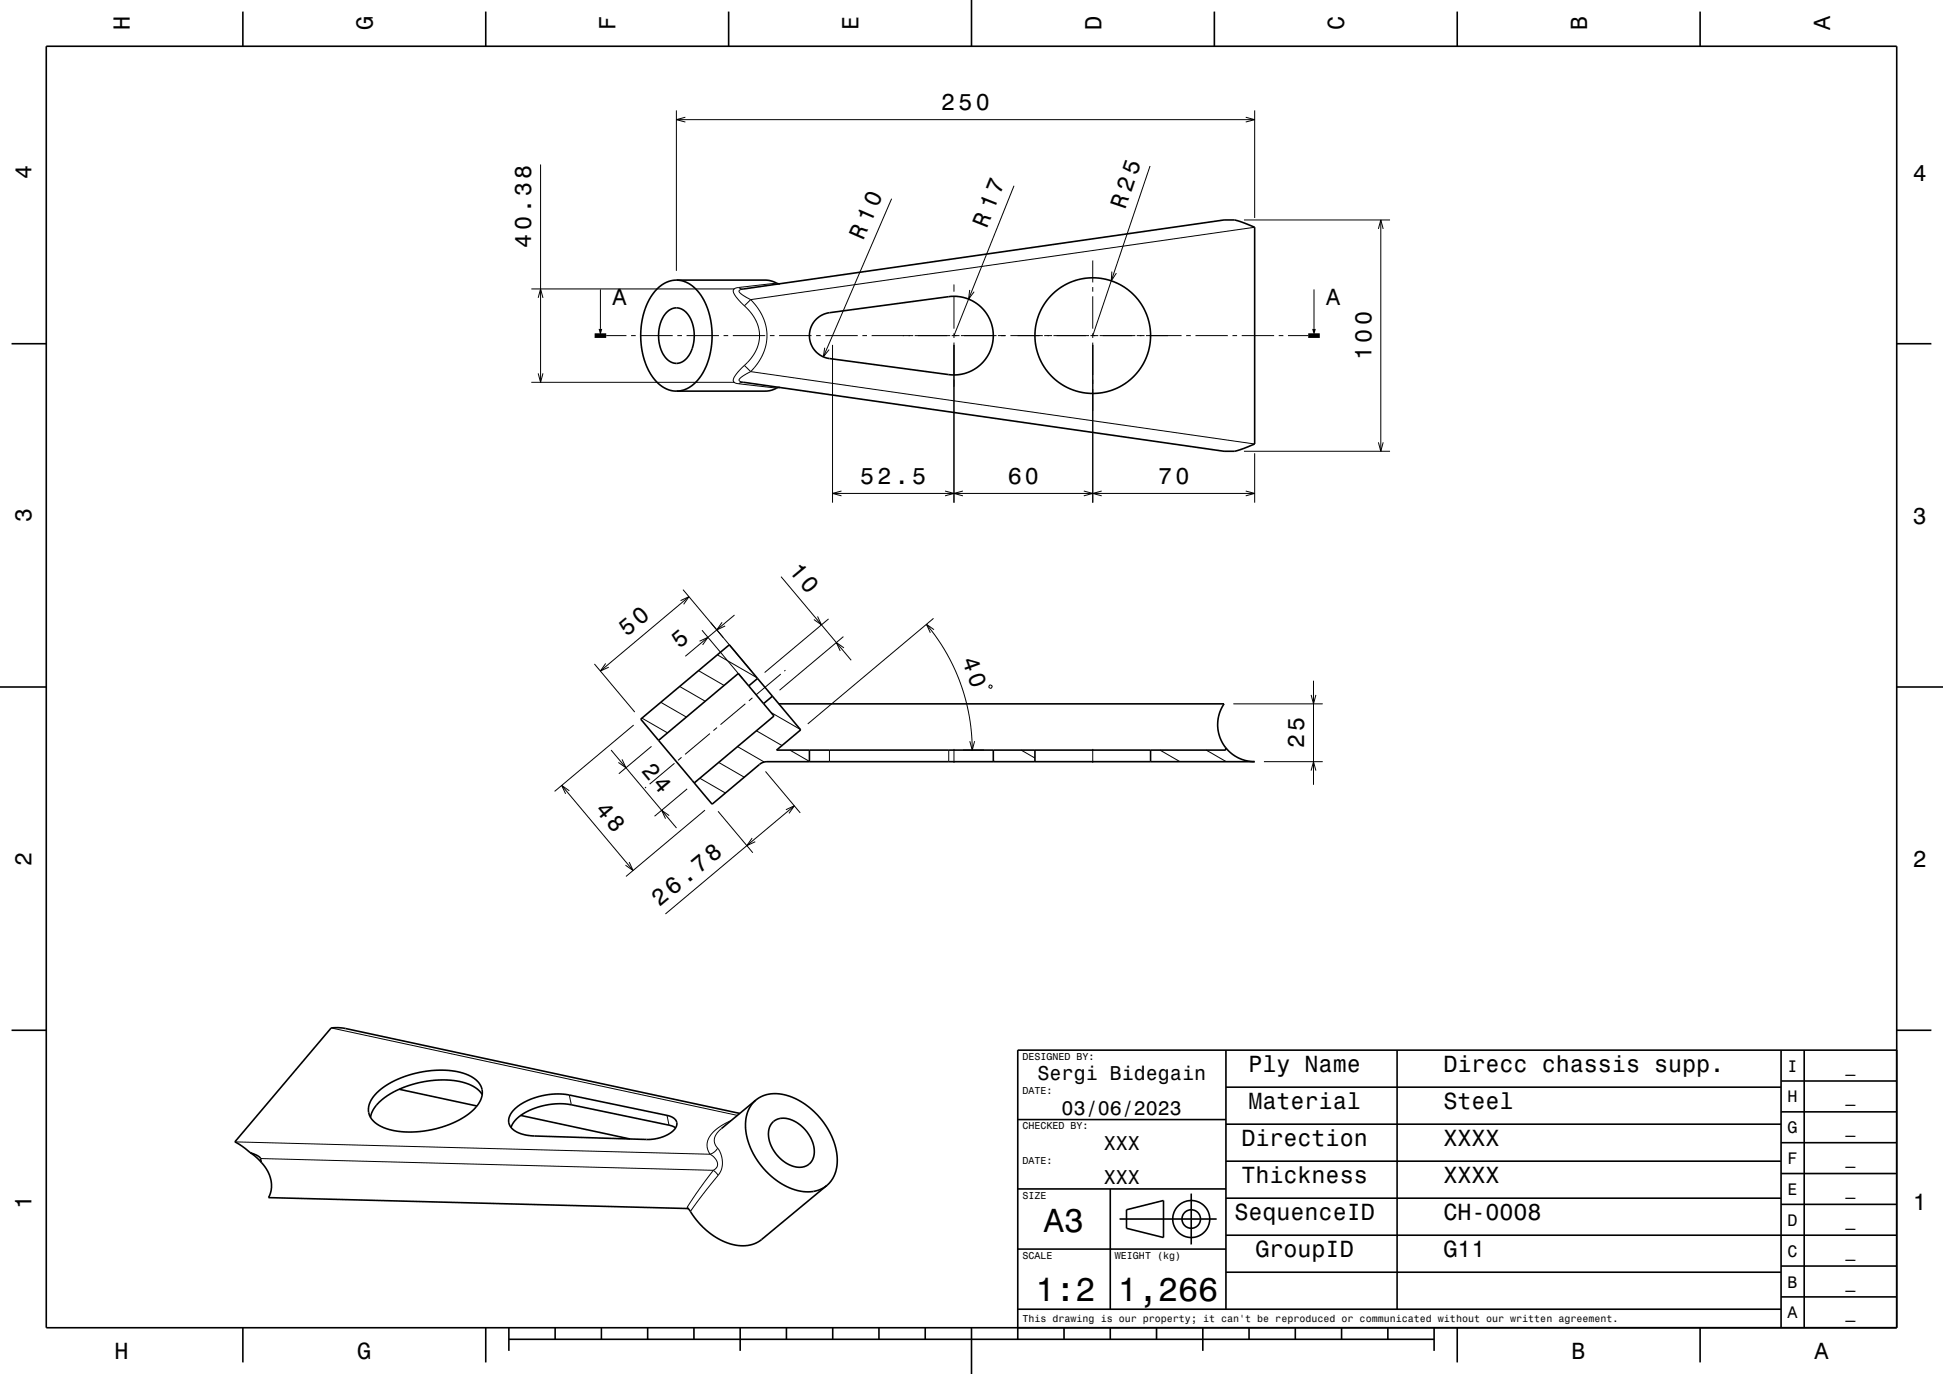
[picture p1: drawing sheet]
<svg xmlns="http://www.w3.org/2000/svg" width="420mm" height="297mm" viewBox="0 0 420 297" stroke-linecap="round" stroke-linejoin="round" font-family="sans-serif">
<g fill="none" stroke="#000" stroke-width=".22">
<path d="M116.9 35.6v47M146.2 23.9v34.6M146.2 25.9h125M148.1 25.3l-1.9 .6 1.9 .5M248.6 35.9l-12.4 36.6M269.3 25.3l1.9 .6-1.9 .5M271.2 23.9v23.2M192.7 43l-14.7 34.1M219.2 40.1l-13 32.4M236.2 56.3v4.7M240.3 58.7l-.1 2 1.1-1.7M268.9 47.5h31.6"/>
<path d="M271.2 49.1l-108.9 15.7M298 49.5l.5-2 .5 2M298.5 47.5v50M114.9 62.5h43.9M116.3 64.4l.6-1.9 .5 1.9M129.8 62.5v8.6M131 72.5h4.4M136.4 72.5h1M138.4 72.5h7M146.4 72.5h1M148.4 72.5h7M156.4 72.5h1"/>
<path d="M158.4 72.5h7M159.6 62.1a.87 .87 0 0 0-1 1.1 8.7 8.7 0 0 0 2.3 2.9M159.6 62.1l.6 .3 .6 .1h-.5a.43 .43 0 0 0-.5 .3 .43 .43 0 0 0 .2 .5l2.3 1.5M160.9 66.1l1.4 1.4 1 1.6 .7 1.7 .2 1.6-.2 1.8-.7 1.7-1 1.6-1.4 1.5M160.9 79a6.1 6.1 0 0 0-2.4 3.3l.3 .4 .8 .2M160.9 79l1.4 1.3M162.3 64.8l1.5 1.8 1.1 1.8 .6 1.9 .3 2.1-.2 1.9-.7 2.2-1.1 2-1.5 1.8M162.3 64.8l-1.4 1.3M166.4 72.5h1M167.9 61.2l-8.3 .9M168.4 72.5h7M176.4 72.5h1"/>
<path d="M178.3 75.2l-.3 1.9 1.2-1.5M178.4 72.5h7M180 74.5v34.2M186.4 72.5h1M188.4 72.5h9M197.7 72.5h7.7M205.7 72.5h1.7M206.2 61.5v1.5M206.2 64v7M206.2 72v1M206.2 74v34.7M207.7 72.5h7.7"/>
<path d="M209.6 62.7l-.2 2 1.2-1.6M215.7 72.5h1.6M216.4 72.5h1M218.4 72.5h7M225.7 72.5h1.7M227.7 72.5h7.7M235.7 72.5h1.7M236.2 62v1M236.2 64v7M236.2 72v1M236.2 74v34.7M237.7 72.5h7.7"/>
<path d="M245.7 72.5h1.7M247.7 72.5h7.7M256.4 72.5h1M258.4 72.5h7M266.4 72.5h1M268.4 72.5h7M276.4 72.5h1M278.4 72.5h4.4M284 62.5v8.6M114.9 82.6h43.9M116.3 80.7l.6 1.9 .5-1.9M159.6 82.9l8.3 1"/>
<path d="M162.3 80.3a5.1 5.1 0 0 0-2.6 1.8l.3 .3 .8 .2-.6 .1-.6 .2M162.3 80.3l108.9 15.7M268.9 97.5h31.6M271.2 98v10.7M298 95.6l.5 1.9 .5-1.9M180 106.7h91.2M181.9 106.1l-1.9 .6 1.9 .5M204.3 106.1l1.9 .6-1.9 .5M208.1 106.1l-1.9 .6 1.9 .5M234.3 106.1l1.9 .6-1.9 .5M238.1 106.1l-1.9 .6 1.9 .5M269.3 106.1l1.9 .6-1.9 .5"/>
<path d="M147.1 129.8l1.8-.8-1.1 1.6M147.6 127.5l14.9 17.6M148.9 129l-19.1 16.1M151.2 138.6l1.8-.8-1.1 1.6M151.7 136.2l8.9 10.5M156.1 134.5l-1.2 1.7 1.9-.9M158.8 132.9l-10.7 9M168.8 124.7l15.2 18M176.7 133.3l.9 1.8-1.7-1.2M179.1 133.8l-13.8 11.6M182.3 137.6l-13.8 11.6M200.3 135l2.3 3 1.8 2.9 1.7 3.1 1.4 3.5 1.2 3.8 .8 3.4 .5 3.7 .2 3.7"/>
<path d="M201.8 133.7l-27.2 22.8M201.9 136.1l-1.6-1.1 .8 1.8M128.5 143.5l8.7 10.4M130.9 143.4l-1.1 1.7 1.8-.9M137 156.7l-17.1 14.4M138.8 155.2l5.5 3.2M142.8 151.8l5.6 3.2M146.9 148.4l5.5 3.2M151 145l5.5 3.2M153.5 158.6l-5.4 4.5M155 157.3l-.8 .6M155.1 141.5l8.5 5"/>
<path d="M161.1 152.1l-5.3 4.5M162.6 150.9l-.7 .6M163.5 158l5.5 3.2M166.7 154l6.3 3.7M168.8 145.7l-5.4 4.5M169.8 144.9l-.3 .2M182.4 140l-1.6-1.1 .8 1.8M213.9 148.1l.5 .1-.1 .5-.5-.1zM266.6 152.1h19.3M283.4 150.2l.5 1.9 .5-1.9M283.9 147.1v22.5M121.4 169.8l15.4 18.4"/>
<path d="M123.1 170.9l-1.7-1.1 .9 1.8M132.1 162.1l14.1 16.9M134.5 164.1l.8 1.9-1.6-1.2M139.7 170.1l-.3 .2M140.8 161.3l-7 5.9M144.7 176.3l-1.7-1.1 .9 1.8M145.8 165l-5.4 4.5M147.3 163.7l-.7 .7M148.5 170.5l-7 5.9M151.3 168.2l5.5 3.2M152.4 175.1l-17.1 14.4M155.2 175.4l7.5 8.9"/>
<path d="M155.4 164.8l5.5 3.2M159.4 161.4l5.8 3.3M165.5 166.8l7.5 8.9M169.9 175l1.8-.8-1.1 1.6M170.7 162.1l4.3 2.5M171.7 174.2l-27.9 23.4M179.3 162.1v2.5M205.1 162.1v2.5M206.2 161.9v3M208.2 162.1h4.5M209.6 160.2l.6 1.9 .5-1.9M214.7 164.4l.4 .2"/>
<path d="M220.7 162.1l3 1.8M236.2 161.9v3M250.7 162.1l4.4 2.5M260.7 162.1l4.4 2.5M273.2 164.6h12.7M283.4 166.6l.5-2 .5 2M136 186.4l.8 1.8-1.6-1.2M162.6 181.2l-1.2 1.6 1.9-.9M71.6 222.2l87.8 18.9M123.1 236.7l.4 2.1M50.8 246.8l102.7 2.7M56.3 250.4l97.9 2.6"/>
<path d="M144.2 241.1l.4 2.1M153.5 249.5a2.13 2.13 0 0 1 1.3 3l-.6 .5M154.2 253l-3.3 4.5-2.4 3.5M154.2 253l1 1.1M155.1 248.2a4.9 4.9 0 0 1 .1 5.9M155.1 248.2l-.1 .1a2.94 2.94 0 0 1-1.5 1.2M155.2 254.1l-6 7.8M155.9 244l-1 1-.5 1.1 .1 1.1 .6 1M158.1 242.2l-2.9 1.6-1.1 1-.7 .9-.4 .9-.2 1 .2 .9 .5 1"/>
</g>
<g fill="none" stroke="#000" stroke-width=".35">
<path d="M10 10h400v277h-400zM52.5 2.5v7.5M105 2.5v7.5M157.5 2.5v7.5M210 0v10M262.5 2.5v7.5M315 2.5v7.5M367.5 2.5v7.5M2.5 74.3h7.5M144.1 67.5a2.94 2.94 0 0 1 4.9 .9 8.1 8.1 0 0 1-.9 9.4 2.94 2.94 0 0 1-4.7-1.1 8.3 8.3 0 0 1 .7-9.2zM146.2 60.5l19.3 .1 1.1 .1 2 .6M146.2 60.5l.1 .1a7.6 7.6 0 0 1 6.3 5.2l.8 2.2 .5 2.9v2.5l-.3 2.7-.7 2.5-1.1 2.2-1.3 1.8-1.5 1.1a5.3 5.3 0 0 1-2.8 .8"/>
<path d="M146.2 60.5a7.5 7.5 0 0 0-6.3 5.1l-.8 2.3-.5 2.7-.1 2.7 .3 2.5 .6 2.5 1.1 2.2 1.3 1.9 1.5 1.3a5.4 5.4 0 0 0 2.9 .8M160.8 62.5l103.8-15a11.3 11.3 0 0 1 5.9 1.3l.7 .3v46.9l-2.3 .9a8 8 0 0 1-4.3 .6l-103.8-14.9M176.4 69l1.2-.9 1.4-.5 26.1-3.5a8.5 8.5 0 0 1 9.6 8.4 8.5 8.5 0 0 1-9.6 8.5l-25.8-3.5a5 5 0 0 1-4.1-3.4 5 5 0 0 1 1.2-5.1zM410 74.3h7.5M168.6 83.8h-.5l-1.5 .6-1.1 .1h-19.3M0 148.5h10M163.8 146.7l-2 1.6M167 150.5l-1.9 1.6M168.4 152.1h96.2a8 8 0 0 0 .4 9.5M410 148.5h10M142.4 160l17.2-14.4 7.7 9.2-17.2 14.4M175 162.1v2.5"/>
<path d="M214.7 162.1v2.5M223.7 162.1v2.5M248.7 162.1v2.5M265 161.6a8 8 0 0 0 6.2 3l-105.7 .1-.7 .1-.6 .4-10.3 8.6-3.8-4.6M265 161.6v.5h-97.1l5.2-4.3-15.5-18.4-19.1 16 11.6 13.8M2.5 222.7h7.5M81.5 236.2l2.6-2 3.4-1.5 3.8-1 3.9-.4 3.6 .3 1.7 .5 1.3 .6 1.2 .8 .6 .7 .5 .9 .2 1-.4 1.6-.9 1.4-1.6 1.6-2 1.3-2.3 1.1-2.8 .9-2.9 .5-2.9 .2-2.8-.2-2.3-.6-1.7-.8-1.3-1.1-.7-1.4v-1.4l.6-1.6zM86.3 235.5l16.8 3.6M104.2 236.6l-.8-1-1.1-.8-1.5-.6-1.5-.4-3.8-.4-4.4 .5-4.2 1.3-1.9 .9-1.6 1-1.4 1.1-.9 1.1-.7 1.2-.3 1M111.2 239.8l2-1.5 2.3-1 2.9-.7 2.9-.1 1.6 .2 21.3 4.4a2.06 2.06 0 0 1 2.1 2.1 5.5 5.5 0 0 1-4.6 3l-1.9 .1-24.2-.7-1.9-.3a4 4 0 0 1-3.7-2.8 3.4 3.4 0 0 1 1.2-2.7zM163.4 237.8l.1-.1a8.2 8.2 0 0 1 8.9 0l2.2 1.4 1.8 1.6 1.6 2 1.5 2.3 .9 2.4 .5 2.2v2.2l-.4 1.9a6 6 0 0 1-1.8 2.6M163.4 237.8a8.1 8.1 0 0 0-1.8 8.6l.9 2.2 1.3 2.4 1.7 2.1 1.8 1.7 2.2 1.4 2.3 1 2 .4 2.2-.1a5.9 5.9 0 0 0 2.7-1.2"/>
<path d="M163.4 237.8l-7.5 6.2M265 235h120M265 227v56M302 227v56M385 233.7h25M385 227v60M390 227v60M410 222.7h7.5M410 227h-190v62.5M54.1 249.2l1.2 .8 1.2 1.3M54.1 249.2l2 .9 .2 .3 .2 .9M56.5 251.3a6.6 6.6 0 0 1 1.5 7.6l90.8 2.3"/>
<path d="M110.5 243.7a8.3 8.3 0 0 1 5.7-4.4l3.4-.7 3.3 .1 21.8 4.5 1.3 .6M112.6 241.1l23.6 5.1M159.9 240.7l-85.2-18.4-2.5-.2-.6 .1-20.8 24.6 1.5 1 1.8 1.4M167 242.6a4.2 4.2 0 0 1 5.3 .1 7.3 7.3 0 0 1 3.5 7.5 3.3 3.3 0 0 1-4.8 1.7 7.7 7.7 0 0 1-4.8-7.9zM178.7 256.3l-14.1 11.7a8.1 8.1 0 0 1-8.9 0l-1.8-1.1-1.9-1.6-1.5-1.6-2-2.7M220 257h45M220 242h45M240 257v26M257.5 258v11M265 259h120M265 251h120M265 243h120"/>
<path d="M385 253.7h25M385 247h25M385 240.3h25M220 270h45M242 263.5h21M243.5 261.5l8-2v8l-8-2zM265 275h120M265 267h145M385 273.7h25M385 260.3h25M52.5 287v7.5M105 287v7.5"/>
<path d="M110 289.5h200M110 287v5M120 287v2.5M130 287v2.5M140 287v2.5M150 287v2.5M160 287v5M170 287v2.5M180 287v2.5M190 287v2.5M200 287v2.5M210 287v10"/>
<path d="M220 283h165M230 287v2.5M240 287v2.5M250 287v2.5M260 287v5M270 287v2.5M280 287v2.5M290 287v2.5M300 287v2.5M310 287v5M315 287v7.5M367.5 287v7.5"/>
<path d="M385 280.3h25"/>
<circle cx="236.2" cy="72.5" r="12.5"/>
<circle cx="257.5" cy="263.5" r="2"/>
<circle cx="257.5" cy="263.5" r="4"/>
</g>
<path d="M128.5 72.5h2.5M282.8 72.5h2.5" fill="none" stroke="#000" stroke-width="1" stroke-linecap="butt"/>
<g fill="#000">
<path d="M129.4 71.1h.8l-.4 1.4z" fill-rule="evenodd"/>
<path d="M283.6 71.1h.8l-.4 1.4z" fill-rule="evenodd"/>
</g>
<g font-size="7.2">
<text x="225.7" y="266.3">A3</text>
<text x="223.8" y="281.3">1:2</text>
<text x="241.7" y="281.3">1,266</text>
</g>
<g font-size="5.1">
<text x="243.2" y="45.5" transform="rotate(-71 243.2 45.5)">R 25</text>
<text x="186.6" y="52.1" transform="rotate(-67 186.6 52.1)">R 10</text>
<text x="170.4" y="123.4" transform="rotate(50 170.4 123.4)">10</text>
<text x="135.5" y="137.7" transform="rotate(-40 135.5 137.7)">50</text>
<text x="146.9" y="140.3" transform="rotate(-40 146.9 140.3)">5</text>
<text x="138.5" y="166.7" transform="rotate(50 138.5 166.7)">24</text>
<text x="128.5" y="175.1" transform="rotate(50 128.5 175.1)">48</text>
<text x="142.6" y="196" transform="rotate(-40 142.6 196)">26.78</text>
</g>
<g font-size="5">
<text x="28.1" y="6.5" transform="rotate(-90 28.1 6.5)">H</text>
<text x="80.6" y="6.5" transform="rotate(-90 80.6 6.5)">G</text>
<text x="133.1" y="6.5" transform="rotate(-90 133.1 6.5)">F</text>
<text x="185.6" y="6.5" transform="rotate(-90 185.6 6.5)">E</text>
<text x="238.1" y="6.5" transform="rotate(-90 238.1 6.5)">D</text>
<text x="290.6" y="6.5" transform="rotate(-90 290.6 6.5)">C</text>
<text x="343.1" y="6.5" transform="rotate(-90 343.1 6.5)">B</text>
<text x="395.6" y="6.5" transform="rotate(-90 395.6 6.5)">A</text>
<text x="203.5" y="23.9">250</text>
<text x="6.8" y="38.7" transform="rotate(-90 6.8 38.7)">4</text>
<text x="413.5" y="39">4</text>
<text x="114.9" y="53.5" transform="rotate(-90 114.9 53.5)">40.38</text>
<text x="213.3" y="49.4" transform="rotate(-68 213.3 49.4)">R 17</text>
<text x="132.4" y="65.9">A</text>
<text x="286.7" y="65.9">A</text>
<text x="296.5" y="77.8" transform="rotate(-90 296.5 77.8)">100</text>
<text x="186" y="104.7">52.5</text>
<text x="217.8" y="104.7">60</text>
<text x="250.3" y="104.7">70</text>
<text x="6.8" y="112.9" transform="rotate(-90 6.8 112.9)">3</text>
<text x="413.5" y="113.2">3</text>
<text x="207.9" y="142.6" transform="rotate(70 207.9 142.6)">40</text>
<text x="281.9" y="161.8" transform="rotate(-90 281.9 161.8)">25</text>
<text x="6.8" y="187.1" transform="rotate(-90 6.8 187.1)">2</text>
<text x="413.5" y="187.4">2</text>
<text x="269.9" y="231.8">Ply Name</text>
<text x="312" y="231.8">Direcc chassis supp.</text>
<text x="269.9" y="239.8">Material</text>
<text x="312" y="239.8">Steel</text>
<text x="268.3" y="247.8">Direction</text>
<text x="312" y="247.8">XXXX</text>
<text x="268.3" y="255.8">Thickness</text>
<text x="312" y="255.8">XXXX</text>
<text x="6.8" y="261.3" transform="rotate(-90 6.8 261.3)">1</text>
<text x="266.8" y="263.8">SequenceID</text>
<text x="312" y="263.8">CH-0008</text>
<text x="413.5" y="261.6">1</text>
<text x="271.4" y="271.8">GroupID</text>
<text x="312" y="271.8">G11</text>
<text x="24.7" y="293.8">H</text>
<text x="77.2" y="293.8">G</text>
<text x="339.7" y="293.8">B</text>
<text x="392.2" y="293.8">A</text>
</g>
<g font-size="4.3">
<text x="224.3" y="233.5">Sergi Bidegain</text>
<text x="229.5" y="241">03/06/2023</text>
<text x="238.6" y="248.5">XXX</text>
<text x="238.6" y="256">XXX</text>
</g>
<g font-size="3.6">
<text x="386.4" y="231.6">I</text>
<text x="398.9" y="231.6">_</text>
<text x="386.4" y="238.3">H</text>
<text x="398.9" y="238.3">_</text>
<text x="386.4" y="245">G</text>
<text x="398.9" y="245">_</text>
<text x="386.4" y="251.6">F</text>
<text x="398.9" y="251.6">_</text>
<text x="386.4" y="258.3">E</text>
<text x="398.9" y="258.3">_</text>
<text x="386.4" y="265">D</text>
<text x="398.9" y="265">_</text>
<text x="386.4" y="271.6">C</text>
<text x="398.9" y="271.6">_</text>
<text x="386.4" y="278.3">B</text>
<text x="398.9" y="278.3">_</text>
<text x="386.4" y="285">A</text>
<text x="398.9" y="285">_</text>
</g>
<g font-size="2.2">
<text x="221" y="229.1">DESIGNED BY:</text>
<text x="221" y="236.6">DATE:</text>
<text x="221" y="244.1">CHECKED BY:</text>
<text x="221" y="251.6">DATE:</text>
<text x="221" y="259.1">SIZE</text>
<text x="221" y="272.1">SCALE</text>
<text x="241" y="272.1">WEIGHT (kg)</text>
<text x="221" y="285.8">This drawing is our property; it can't be reproduced or communicated without our written agreement.</text>
</g>
</svg>
